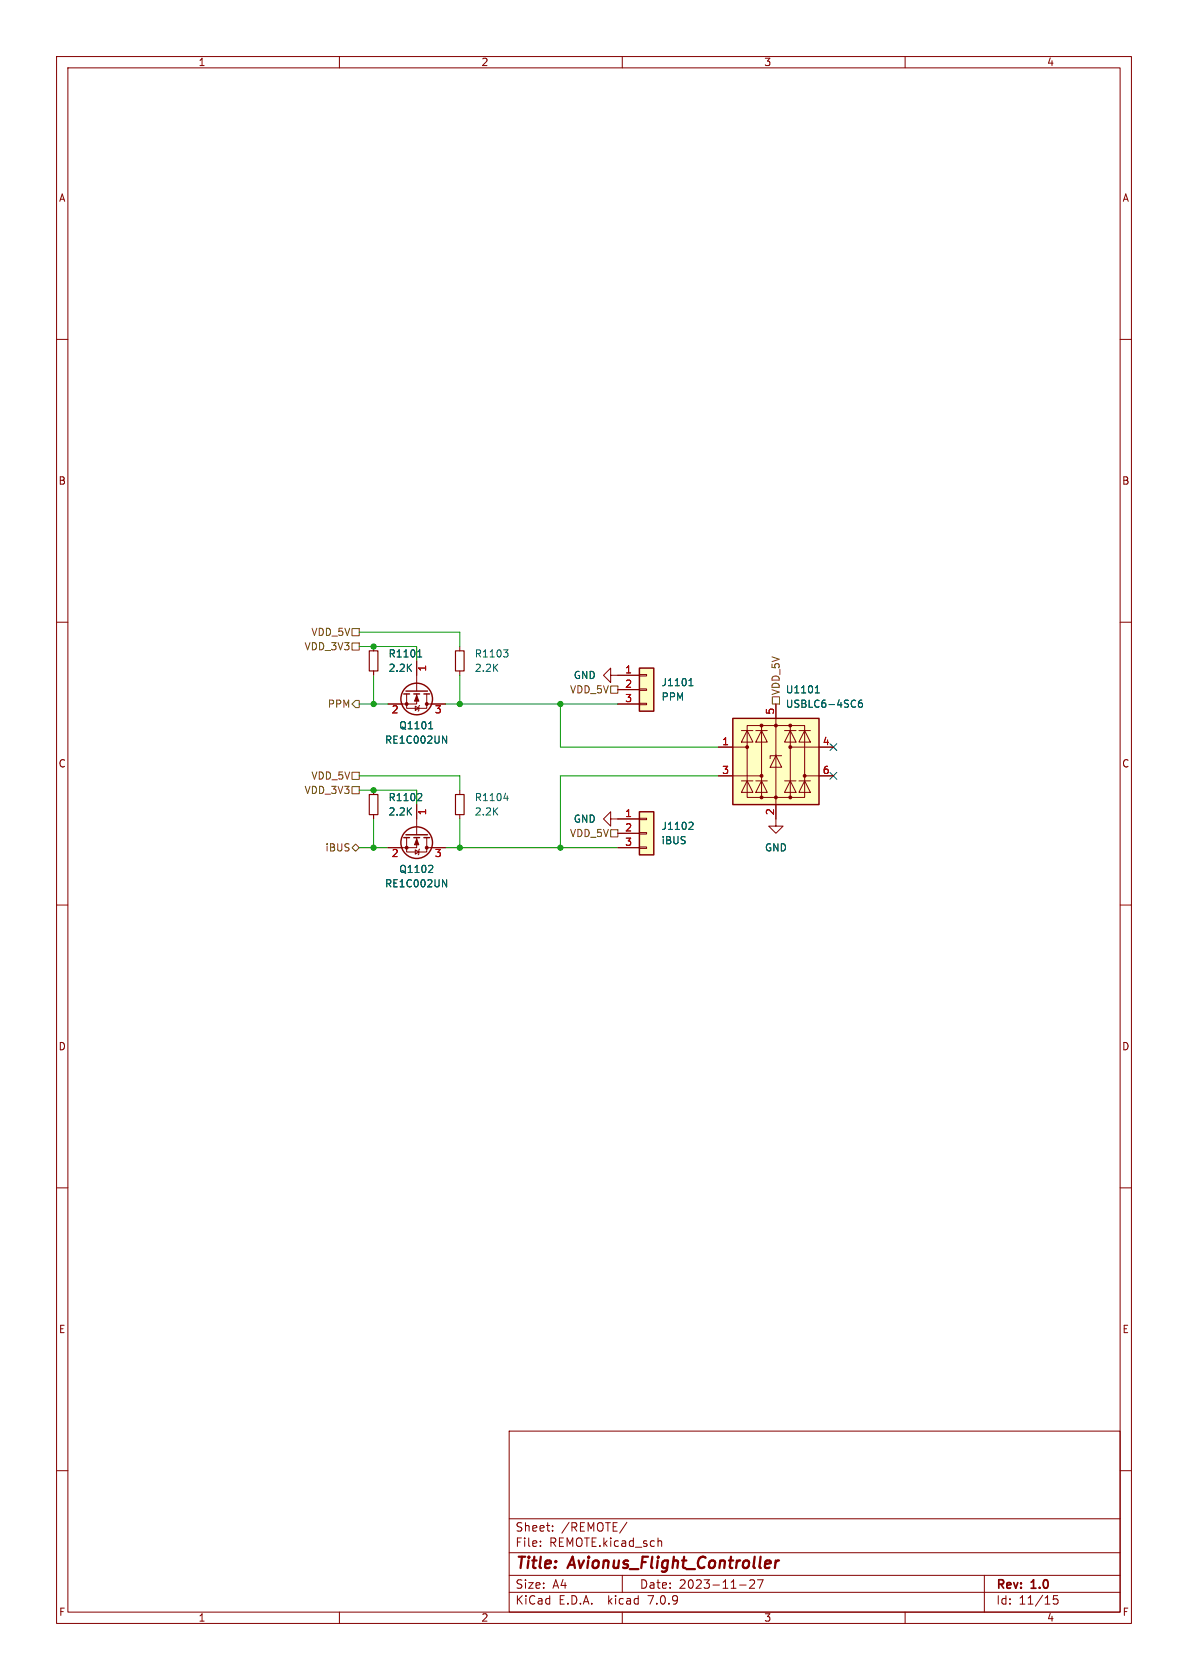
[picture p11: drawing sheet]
<svg xmlns="http://www.w3.org/2000/svg" width="210mm" height="297mm" viewBox="0 0 210 297" stroke-linecap="round" stroke-linejoin="round" font-family="sans-serif">
<g fill="none" stroke="#840000" stroke-width=".18">
<path d="M10 10h190v277h-190zM12 12h186v273h-186zM60 10v2M110 10v2M160 10v2M10 60h2M198 60h2M10 110h2M66 114.3v.8M66 118.6v.8M73.7 116.8v5.4M81.3 114.3v.8"/>
<path d="M81.3 118.6v.8M107.9 119.4v-1.3l-1.2 1.3 1.2 1.3v-1.3h5.1M113 119.3h1.3v.2h-1.3zM198 110h2M66 139.7v.8M71.9 122.7v2.5h3.5v-2.5M73.4 124.8l.6 .4-.6 .4zM73.7 122.7v1.8h-5.1M74.2 124.7l-.2 .1v.8l-.1 .1M75.4 124.5h3.3M81.3 139.7v.8M109.2 121.9h3.8"/>
<path d="M109.2 124.5h3.8M113 124.3h1.3v.3h-1.3zM113 121.8h1.3v.2h-1.3zM127 132.1h5.1M127 137.2h7.6M131.1 138h2M131.1 129.2h2M132.1 138l1 2.1h-2zM132.1 129.2l1 2h-2zM133.6 138h2M133.6 129.2h2M134.6 128.3h5.1v12.7h-5.1z"/>
<path d="M134.6 138l1 2.1h-2zM134.6 129.2l1 2h-2zM134.6 128.3h-2.5v12.7h2.5M137.2 124.5v21.6h1.2l-1.2 1.2-1.3-1.2h1.3M137.2 133.6l1 2h-2.1zM138.2 133.6h-2.1v.5M138.7 138h2M138.7 129.2h2M139.7 128.3h2.5v12.7h-2.5M139.7 138l1 2.1h-2zM139.7 129.2l1 2h-2zM139.7 132.1h7.6"/>
<path d="M141.2 138h2.1M141.2 129.2h2.1M142.2 138l1.1 2.1h-2.1zM142.2 129.2l1.1 2h-2.1zM142.2 137.2h5.1M10 160h2M66 144v.8M71.9 148.1v2.5h3.5v-2.5M73.4 150.2l.6 .4-.6 .4zM73.7 148.1v1.8h-5.1M73.7 142.2v5.4M74.2 150.1l-.2 .1v.8l-.1 .1"/>
<path d="M75.4 149.9h3.3M81.3 144v.8M107.9 144.8v-1.3l-1.2 1.3 1.2 1.3v-1.3h5.1M109.2 149.9h3.8M109.2 147.3h3.8M113 149.7h1.3v.3h-1.3zM113 147.2h1.3v.2h-1.3zM113 144.7h1.3v.2h-1.3zM198 160h2M10 210h2M198 210h2M10 260h2"/>
<path d="M90 253h108v32h-108zM198 260h2M90 278.5h108M90 274.5h108M90 268.5h108M95.5 273.2v.2M95.5 272.5v.1M97.7 270.5v.2M97.7 269.8v.1M110 278.5v3M110.8 269.1l-1.3 1.9M116.4 272.5h.5l.1 .9"/>
<path d="M133.3 279.4v.5l-.8 .9h.9M134.9 279.3l-.6 1.5M174 278.5v6.5M60 285v2M90 281.5h108M110 285v2M130.8 280.2h1.1M160 285v2M187 282.1h-.7l-.1 .7 .2-.1h.5l.1 .2v.5l-.2 .2-.6-.2"/>
</g>
<path d="M137.1 275.9l-.1 1.3M137.7 275.9l-.4 .1-.2 .3" fill="none" stroke="#840000" stroke-width=".4"/>
<g fill="none" stroke="#840000" stroke-width=".25">
<path d="M113 118.1h2.6v7.6h-2.6zM71.4 122.7h1M71.8 122.2h3.8M73.2 122.7h1M74.9 122.7h1M129.5 127h15.3v15.2h-15.3zM71.4 148.1h1M71.8 147.6h3.8M73.2 148.1h1M74.9 148.1h1M113 143.5h2.6v7.6h-2.6z"/>
<circle cx="73.7" cy="123.6" r="2.79"/>
<circle cx="73.7" cy="149" r="2.79"/>
</g>
<g fill="#840000" stroke="#840000" stroke-width=".18">
<path d="M73.7 148.3l.3 1.1h-.7z"/>
<path d="M73.7 122.9l.3 1.1h-.7z"/>
<circle cx="71.9" cy="149.9" r=".25"/>
<circle cx="75.4" cy="149.9" r=".25"/>
<circle cx="132.1" cy="132.1" r=".25"/>
<circle cx="134.6" cy="141" r=".25"/>
<circle cx="134.6" cy="137.2" r=".25"/>
<circle cx="134.6" cy="128.3" r=".25"/>
<circle cx="137.2" cy="141" r=".25"/>
<circle cx="137.2" cy="128.3" r=".25"/>
<circle cx="139.7" cy="141" r=".25"/>
<circle cx="139.7" cy="132.1" r=".25"/>
<circle cx="139.7" cy="128.3" r=".25"/>
<circle cx="142.2" cy="137.2" r=".25"/>
<circle cx="71.9" cy="124.5" r=".25"/>
<circle cx="75.4" cy="124.5" r=".25"/>
</g>
<g fill="none" stroke="#006464" stroke-width=".18">
<path d="M73.8 116.1h.8M74 115.2l.2-.3v1.2M89 114.9h.8l-.4 .5M89.6 115.4l.2 .2v.3l-.2 .2M75.8 128.8h.7M76 127.8l.1-.2v1.2M78.2 130.1l.8 1.3v-1.3M121.8 121.2h.7M121.9 120.3l.3-.3v1.2M144.1 122.5h.7M144.2 121.5l.3-.3v1.3M152.3 123.8h-.3a.85 .85 0 0 0 0 1.2l.4-.1 .1-.4-.3-.2h-.3l-.2 .2"/>
<path d="M74.3 140.3l.3 .2-.1 .3-.7 .7h.8M76.3 153l.2 .2-.1 .3-.7 .7h.8M78.2 155.5l.8 1.3v-1.3M89.1 141.1h.8M89.7 140.7v.8M122 145.4h.4l.1 .3-.8 .9h.8"/>
</g>
<g fill="#ffffc2" stroke="#ffffc2" stroke-width=".18">
<path d="M129.5 127h15.3v15.2h-15.3z"/>
<path d="M113 118.1h2.6v7.6h-2.6z"/>
<path d="M113 143.5h2.6v7.6h-2.6z"/>
</g>
<path d="M65.3 115.1h1.5v3.5h-1.5zM80.5 115.1h1.5v3.5h-1.5zM65.3 140.5h1.5v3.5h-1.5zM80.5 140.5h1.5v3.5h-1.5z" fill="none" stroke="#840000" stroke-width=".2"/>
<path d="M62.2 113.7h1.3v1.2h-1.3zM62.2 111.1h1.3v1.3h-1.3zM62.2 139.1h1.3v1.2h-1.3zM62.2 136.5h1.3v1.3h-1.3zM62.9 123.8h.6v1.3h-.6l-.7-.6zM107.9 121.3h1.3v1.3h-1.3zM136.5 123.2h1.3v1.3h-1.3zM62.2 149.9l.7-.7 .6 .7-.6 .6zM107.9 146.7h1.3v1.3h-1.3z" fill="none" stroke="#725600" stroke-width=".18"/>
<g fill="none" stroke="#009600" stroke-width=".18">
<path d="M63.5 111.8h17.8v2.5M63.5 114.3h10.2v2.5M66 119.4v5.1M81.3 119.4v5.1M63.5 124.5h5.1M63.5 137.2h17.8v2.5M63.5 139.7h10.2v2.5M78.7 124.5h30.5M99.1 124.5v7.6h27.9M127 137.2h-27.9v12.7M63.5 149.9h5.1M66 144.8v5.1"/>
<path d="M78.7 149.9h30.5M81.3 144.8v5.1"/>
</g>
<path d="M146.7 131.5l1.2 1.2M146.7 136.6l1.2 1.2M147.9 131.5l-1.2 1.2M147.9 136.6l-1.2 1.2" fill="none" stroke="#000084" stroke-width=".18"/>
<g fill="#009600" stroke="#009600" stroke-width=".18">
<circle cx="81.3" cy="124.5" r=".46"/>
<circle cx="99.1" cy="149.9" r=".46"/>
<circle cx="99.1" cy="124.5" r=".46"/>
<circle cx="81.3" cy="149.9" r=".46"/>
<circle cx="66" cy="114.3" r=".46"/>
<circle cx="66" cy="149.9" r=".46"/>
<circle cx="66" cy="139.7" r=".46"/>
<circle cx="66" cy="124.5" r=".46"/>
</g>
<g font-size="2.8" fill="#840000">
<text x="91" y="277.9">Title:</text>
<text x="100.7" y="277.9">Avionus_Flight_Controller</text>
</g>
<g font-size="2.1" fill="#840000">
<text x="91" y="273.7">File:</text>
<text x="91" y="271">Sheet:</text>
<text x="97.1" y="273.7">REMOTE.kicad_sch</text>
<text x="99.2" y="271">/REMOTE/</text>
<text x="91" y="281.1">Size:</text>
<text x="97.7" y="281.1">A4</text>
<text x="113" y="281.1">Date:</text>
<text x="120" y="281.1">2023-11-27</text>
<text x="176" y="281.3">Rev:</text>
<text x="182.4" y="281.3">1.0</text>
<text x="91" y="283.9">KiCad</text>
<text x="98.7" y="283.9">E.D.A.</text>
<text x="107.6" y="283.9">kicad</text>
<text x="114.9" y="283.9">7.0.9</text>
<text x="176" y="283.9">Id:</text>
<text x="180.1" y="283.9">11/15</text>
</g>
<g font-size="1.8" fill="#840000">
<text x="35" y="11.9">1</text>
<text x="85" y="11.9">2</text>
<text x="135" y="11.9">3</text>
<text x="185" y="11.9">4</text>
<text x="10.3" y="35.9">A</text>
<text x="198.4" y="35.9">A</text>
<text x="10.3" y="85.9">B</text>
<text x="198.3" y="85.9">B</text>
<text x="10.3" y="135.9">C</text>
<text x="198.3" y="135.9">C</text>
<text x="10.3" y="185.9">D</text>
<text x="198.3" y="185.9">D</text>
<text x="10.3" y="235.9">E</text>
<text x="198.3" y="235.9">E</text>
<text x="10.3" y="285.9">F</text>
<text x="35" y="286.9">1</text>
<text x="85" y="286.9">2</text>
<text x="135" y="286.9">3</text>
<text x="185" y="286.9">4</text>
<text x="198.4" y="285.9">F</text>
</g>
<g font-size="1.8" fill="#725600">
<text x="54.9" y="112.6">VDD_5V</text>
<text x="53.7" y="115.2">VDD_3V3</text>
<text x="57.8" y="125.3">PPM</text>
<text x="100.7" y="122.8">VDD_5V</text>
<text x="138" y="123" transform="rotate(-90 138 123)">VDD_5V</text>
<text x="53.7" y="140.6">VDD_3V3</text>
<text x="54.9" y="138">VDD_5V</text>
<text x="100.7" y="148.2">VDD_5V</text>
<text x="57.4" y="150.7">iBUS</text>
</g>
<g font-size="1.8" fill="#006464">
<text x="68.6" y="116.4">R1101</text>
<text x="68.6" y="119">2.2K</text>
<text x="83.8" y="116.4">R1103</text>
<text x="83.8" y="119">2.2K</text>
<text x="101.3" y="120.2">GND</text>
<text x="116.8" y="121.5">J1101</text>
<text x="116.8" y="124.1">PPM</text>
<text x="138.8" y="122.8">U1101</text>
<text x="138.8" y="125.3">USBLC6-4SC6</text>
<text x="68" y="131.7">RE1C002UN</text>
<text x="70.5" y="129.1">Q1101</text>
<text x="68.6" y="141.8">R1102</text>
<text x="83.8" y="141.8">R1104</text>
<text x="68.6" y="144.4">2.2K</text>
<text x="83.8" y="144.4">2.2K</text>
<text x="101.3" y="145.6">GND</text>
<text x="116.8" y="146.9">J1102</text>
<text x="116.8" y="149.5">iBUS</text>
<text x="70.5" y="154.5">Q1102</text>
<text x="135.1" y="150.7">GND</text>
<text x="68" y="157.1">RE1C002UN</text>
</g>
<g font-size="1.8" fill="#a90000">
<text x="75.6" y="118.8" transform="rotate(-90 75.6 118.8)">1</text>
<text x="110.4" y="119.1">1</text>
<text x="110.4" y="121.7">2</text>
<text x="110.4" y="124.2">3</text>
<text x="69.1" y="126.4">2</text>
<text x="76.8" y="126.4">3</text>
<text x="127.6" y="131.8">1</text>
<text x="136.9" y="126.4" transform="rotate(-90 136.9 126.4)">5</text>
<text x="145.3" y="131.8">4</text>
<text x="127.6" y="136.9">3</text>
<text x="145.3" y="136.9">6</text>
<text x="75.6" y="144.2" transform="rotate(-90 75.6 144.2)">1</text>
<text x="110.4" y="144.5">1</text>
<text x="110.4" y="147.1">2</text>
<text x="110.4" y="149.6">3</text>
<text x="136.9" y="144.2" transform="rotate(-90 136.9 144.2)">2</text>
<text x="69.1" y="151.8">2</text>
<text x="76.8" y="151.8">3</text>
</g>
</svg>
